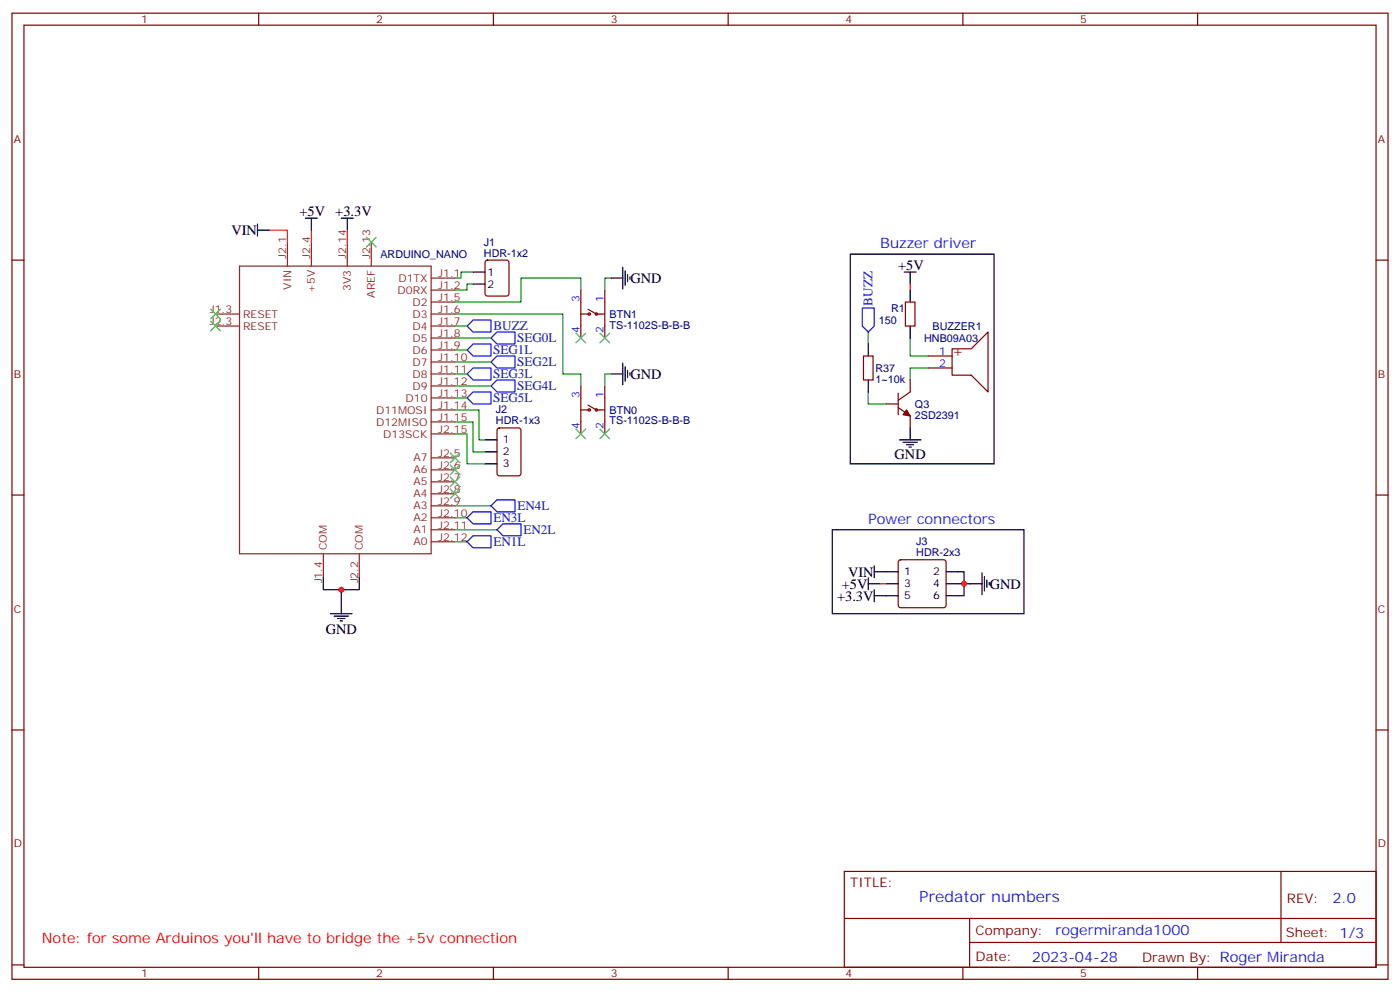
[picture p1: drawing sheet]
<svg xmlns="http://www.w3.org/2000/svg" width="412mm" height="292mm" viewBox="0 0 412 292" stroke-linecap="round" stroke-linejoin="round" font-family="sans-serif">
<g fill="none" stroke="#870000" stroke-width=".35">
<path d="M3.5 3.9h405.4v284.3h-405.4zM7.1 7.4h398.2v277.3h-398.2zM76.2 3.9v3.5M145.3 3.9v3.5M214.5 3.9v3.5M283.6 3.9v3.5M352.8 3.9v3.5M3.5 76.6h3.6M143.1 76.8l.5-.2h5.6l.7 .4v9.4l-.4 .7h-5.9l-.7-.4v-9.4zM405.3 76.6h3.6M171.1 85.4v14.1M171.1 92.4h2.5"/>
<path d="M173.2 91l2.5 1.4h2.5M178.2 85.4v14.1M266.7 88.9h2.8v7.1h-2.8zM171.1 113.6v14.1M173.2 119.2l2.5 1.4h2.5M178.2 113.6v14.1M254.4 104.8h2.8v7h-2.8zM261.1 118.9h3.5M264.6 119.9l3.5 2.5v3.5M264.6 115.7v6.4M268.1 111.8v3.6l-3.5 2.4M273.4 104.8h7.1"/>
<path d="M273.4 108.3h7.1M280.5 102.7h5.6l4.9-5v17.7l-4.9-5h-5.6zM146.6 126.1l.5-.2h5.7l.6 .5 .1 12.9-.5 .7-5.9 .1-.6-.5-.1-13zM171.1 120.6h2.5M3.5 145.7h3.6M405.3 145.7h3.6M264.8 165l.5-.3h12.7l.5 .3 .2 .5v12.7l-.2 .5-.5 .2h-12.7l-.5-.3-.2-.4v-12.7zM3.5 214.8h3.6M405.3 214.8h3.6M248.7 256.5h156.6v28.2h-156.6zM377.3 256.5v20.9M248.7 270.3h156.5"/>
<path d="M285.6 277.4h119.6M285.6 270.3v14.1M3.5 284h3.6M76.2 284.7v3.5M145.3 284.7v3.5M214.5 284.7v3.5M283.6 284.7v3.5M352.8 284.7v3.5M405.3 284h3.6"/>
<circle cx="173.6" cy="92.4" r=".35"/>
<circle cx="175.7" cy="92.4" r=".35"/>
<circle cx="173.6" cy="120.6" r=".35"/>
<circle cx="175.7" cy="120.6" r=".35"/>
</g>
<g fill="none" stroke="#8c2424" stroke-width=".35">
<path d="M70.6 78.3h56.4v84.7h-56.4zM84.7 71.3v7M91.7 71.3v7M102.3 71.3v7M109.4 71.3v7M63.5 92.4h7.1M63.5 96h7.1M127 81.8h7.1M127 85.4h7.1M127 92.4h7.1M127 88.9h7.1M127 96h7.1"/>
<path d="M127 99.5h7.1M127 103h7.1M127 106.5h7.1M127 110.1h7.1M127 113.6h7.1M127 117.1h7.1M127 120.6h7.1M127 124.2h7.1M127 134.8h7.1M127 138.3h7.1M127 127.7h7.1M127 141.8h7.1"/>
<path d="M127 145.3h7.1M127 148.9h7.1M127 152.4h7.1M127 155.9h7.1M127 159.5h7.1M95.2 163v7M105.8 163v7"/>
</g>
<path d="M137.6 96l1.7-1.8h5.3v3.5h-5.3zM144.6 99.5l1.8-1.8h5.3v3.5h-5.3zM254 90.7h3.5v5.3l-1.7 1.7-1.8-1.7zM137.6 110.1l1.7-1.8h5.3v3.5h-5.3zM137.6 117.1l1.7-1.7h5.3v3.5h-5.3zM139.3 101.2h5.3v3.6h-5.3l-1.7-1.8zM144.6 106.5l1.8-1.7h5.3v3.5h-5.3zM144.6 113.6l1.8-1.8h5.3v3.6h-5.3zM137.6 152.4l1.7-1.8h5.3v3.6h-5.3zM137.6 159.5l1.7-1.8h5.3v3.5h-5.3zM144.6 148.9l1.8-1.8h5.3v3.5h-5.3zM146.4 155.9l1.8-1.7h5.3v3.5h-5.3z" fill="none" stroke="#00f" stroke-width=".35"/>
<path d="M79.4 67.7h5.3v3.6M91.7 67.7v3.6M102.3 67.7v3.6M268.1 83.6v1.8M259.3 171.8h1.8" fill="none" stroke="#f00" stroke-width=".35"/>
<g fill="none" stroke="#3c3" stroke-width=".35">
<path d="M107.9 69.8l2.9 2.9M110.8 69.8l-2.9 2.9M62.1 94.5l2.8 2.9M62.1 91l2.8 2.8M64.9 94.5l-2.8 2.9M64.9 91l-2.8 2.8M169.7 98.1l2.8 2.8M172.5 98.1l-2.8 2.8M176.7 98.1l2.9 2.8M179.6 98.1l-2.9 2.8M132.6 133.3l2.9 2.9M132.6 136.9l2.9 2.8"/>
<path d="M135.5 133.3l-2.9 2.9M135.5 136.9l-2.9 2.8M169.7 126.3l2.8 2.8M172.5 126.3l-2.8 2.8M176.7 126.3l2.9 2.8M179.6 126.3l-2.9 2.8M132.6 140.4l2.9 2.8M132.6 143.9l2.9 2.9M135.5 140.4l-2.9 2.8M135.5 143.9l-2.9 2.9"/>
</g>
<g fill="none" stroke="#000" stroke-width=".35">
<path d="M75.8 67.7h3.6M75.8 66v3.5M90 64.2h3.5M91.7 64.2v3.5M100.5 64.2h3.6M102.3 64.2v3.5M183.4 78.7v6.3M184.1 79.7v4.3M250.5 74.8h42.3v61.7h-42.3zM139.3 80.1h3.6M139.3 83.6h3.6M179.9 81.8h3.5"/>
<path d="M184.9 80.8v2.1M185.6 81.5v.7M266.3 80.1h3.6M268.1 80.1v3.5M268.1 85.4v3.5M268.1 96v3.5M179.9 110.1h3.5M183.4 106.9v6.3M184.1 107.9v4.3M184.9 109v2.1M185.6 109.7v.7M255.8 101.2v3.6"/>
<path d="M255.8 111.8v3.6M142.9 129.5h3.5M142.9 136.5h3.5M142.9 133h3.5M264.9 129.5h6.4M266 130.2h4.2M267.1 130.9h2.1M267.8 131.6h.7M268.1 125.9v3.6M245.2 155.9h56.4v24.7h-56.4zM95.2 170v3.6h10.6v-3.6M100.5 173.6v7"/>
<path d="M255.8 170v3.6M255.8 171.8h3.5M257.5 168.3h7.1M257.5 175.3h7.1M257.5 166.5v3.5M257.5 173.6v3.5M261.1 171.8h3.5M278.7 168.3h5.3v3.5h5.3M278.7 171.8h5.3v3.5h-5.3M289.3 168.6v6.4M290 169.7v4.2M290.7 170.7v2.2"/>
<path d="M291.4 171.4v.8M97.4 180.6h6.3M98.4 181.3h4.3M99.5 182h2.1M100.2 182.7h.7"/>
</g>
<g fill="none" stroke="#008700" stroke-width=".35">
<path d="M134.1 92.4h31.7v17.7h5.3v3.5M134.1 96h3.5M134.1 99.5h10.5M139.3 80.1h-3.5v1.7h-1.7M139.3 83.6h-1.7v1.8h-3.5M171.1 85.4v-3.6h-17.6v7.1h-19.4M179.9 81.8h-1.7v3.6M255.8 97.7v3.5M268.1 99.5v5.3h5.3M134.1 103h3.5M134.1 106.5h10.5M134.1 110.1h3.5"/>
<path d="M134.1 113.6h10.5M134.1 117.1h3.5M179.9 110.1h-1.7v3.5M255.8 115.4v3.5h5.3M273.4 108.3h-5.3v3.5M134.1 120.6h7v8.9h1.8M134.1 124.2h5.2v8.8h3.6M134.1 127.7h3.5v8.8h5.3M134.1 159.5h3.5M134.1 155.9h12.3M134.1 152.4h3.5M134.1 148.9h10.5"/>
</g>
<path d="M267.1 120.6l1 1.8-2.1-.3z" fill="#870000" stroke="#870000" stroke-width=".35"/>
<g fill="#c00">
<circle cx="100.5" cy="173.6" r=".88"/>
<circle cx="284" cy="171.8" r=".88"/>
</g>
<text font-size="4.6" fill="#00f" x="270.8" y="265.5">Predator numbers</text>
<g font-size="4.2">
<text x="88.2" y="63.5">+5V</text>
<text x="98.8" y="63.5">+3.3V</text>
<text x="68.1" y="69.2">VIN</text>
<text x="185.7" y="83.3">GND</text>
<text x="264.6" y="79.4">+5V</text>
<text x="185.7" y="111.5">GND</text>
<text x="263.5" y="135.1">GND</text>
<text x="248" y="173.3">+5V</text>
<text x="249.8" y="169.7">VIN</text>
<text x="291.6" y="173.3">GND</text>
<text x="246.6" y="176.8">+3.3V</text>
<text x="96" y="186.7">GND</text>
</g>
<g font-size="4.2" fill="#00f">
<text x="259.3" y="73">Buzzer driver</text>
<text x="255.8" y="154.2">Power connectors</text>
<text x="392.5" y="265.7">2.0</text>
<text x="310.9" y="275.3">rogermiranda1000</text>
<text x="304" y="283.1">2023-04-28</text>
</g>
<text font-size="4.2" fill="#800" x="280.5" y="104.7">+</text>
<text font-size="4.2" fill="#f00" x="12.3" y="277.6">Note: for some Arduinos you'll have to bridge the +5v connection</text>
<g font-size="3.9" fill="#00f">
<text x="257" y="90" transform="rotate(-90 257 90)">BUZZ</text>
<text x="145.4" y="97.2">BUZZ</text>
<text x="152.3" y="100.8">SEG0L</text>
<text x="145.2" y="104.3">SEG1L</text>
<text x="152.3" y="107.8">SEG2L</text>
<text x="145.2" y="111.3">SEG3L</text>
<text x="145.2" y="118.4">SEG5L</text>
<text x="152.3" y="114.9">SEG4L</text>
<text x="145.4" y="153.7">EN3L</text>
<text x="152.4" y="150.1">EN4L</text>
<text x="145.4" y="160.7">EN1L</text>
<text x="154.2" y="157.2">EN2L</text>
</g>
<g font-size="3.9" fill="#800">
<text x="250.5" y="261.1">TITLE:</text>
<text x="379.1" y="265.7">REV:</text>
<text x="287.4" y="275.3">Company:</text>
<text x="378.7" y="275.9">Sheet: 1/3</text>
<text x="287.4" y="282.9">Date:</text>
<text x="336.4" y="283">Drawn By: Roger Miranda</text>
</g>
<g font-size="3.2" fill="#800">
<text x="41.6" y="6.9">1</text>
<text x="110.8" y="6.9">2</text>
<text x="179.9" y="6.9">3</text>
<text x="249.1" y="6.9">4</text>
<text x="318.2" y="6.9">5</text>
<text x="4.1" y="42">A</text>
<text x="405.9" y="42">A</text>
<text x="4.1" y="111.1">B</text>
<text x="405.9" y="111.1">B</text>
<text x="4.1" y="180.3">C</text>
<text x="405.9" y="180.3">C</text>
<text x="4.1" y="249.4">D</text>
<text x="405.9" y="249.4">D</text>
<text x="41.6" y="287.7">1</text>
<text x="110.8" y="287.7">2</text>
<text x="179.9" y="287.7">3</text>
<text x="249.1" y="287.7">4</text>
<text x="318.2" y="287.7">5</text>
</g>
<g font-size="3.2" fill="#8d2323">
<text x="84.3" y="76.2" transform="rotate(-90 84.3 76.2)">J2.1</text>
<text x="91.4" y="76.2" transform="rotate(-90 91.4 76.2)">J2.4</text>
<text x="102" y="76.2" transform="rotate(-90 102 76.2)">J2.14</text>
<text x="109" y="76.2" transform="rotate(-90 109 76.2)">J2.13</text>
<text x="117.4" y="82.9">D1TX</text>
<text x="129.1" y="81.5">J1.1</text>
<text x="85.7" y="85.3" transform="rotate(-90 85.7 85.3)">VIN</text>
<text x="92.8" y="86.2" transform="rotate(-90 92.8 86.2)">+5V</text>
<text x="103.4" y="85.6" transform="rotate(-90 103.4 85.6)">3V3</text>
<text x="110.4" y="87.6" transform="rotate(-90 110.4 87.6)">AREF</text>
<text x="117.1" y="86.4">D0RX</text>
<text x="121.5" y="90">D2</text>
<text x="129.1" y="85">J1.2</text>
<text x="129.1" y="88.5">J1.5</text>
<text x="61.8" y="92.1">J1.3</text>
<text x="61.8" y="95.6">J2.3</text>
<text x="71.6" y="93.5">RESET</text>
<text x="121.5" y="93.5">D3</text>
<text x="129.1" y="92.1">J1.6</text>
<text x="129.1" y="95.6">J1.7</text>
<text x="71.6" y="97">RESET</text>
<text x="121.5" y="97">D4</text>
<text x="121.5" y="100.5">D5</text>
<text x="129.1" y="99.1">J1.8</text>
<text x="121.5" y="104.1">D6</text>
<text x="121.5" y="107.6">D7</text>
<text x="129.1" y="102.7">J1.9</text>
<text x="129.1" y="106.2">J1.10</text>
<text x="121.5" y="111.1">D8</text>
<text x="129.1" y="109.7">J1.11</text>
<text x="129.1" y="113.2">J1.12</text>
<text x="119.5" y="118.2">D10</text>
<text x="121.5" y="114.7">D9</text>
<text x="129.1" y="116.8">J1.13</text>
<text x="110.8" y="121.7">D11MOSI</text>
<text x="110.8" y="125.2">D12MISO</text>
<text x="129.1" y="120.3">J1.14</text>
<text x="129.1" y="123.8">J1.15</text>
<text x="112.9" y="128.8">D13SCK</text>
<text x="129.1" y="127.4">J2.15</text>
<text x="121.8" y="135.8">A7</text>
<text x="129.1" y="134.4">J2.5</text>
<text x="129.1" y="137.9">J2.6</text>
<text x="121.8" y="139.3">A6</text>
<text x="121.8" y="142.9">A5</text>
<text x="129.1" y="141.5">J2.7</text>
<text x="121.8" y="146.4">A4</text>
<text x="121.8" y="149.9">A3</text>
<text x="129.1" y="145">J2.8</text>
<text x="129.1" y="148.5">J2.9</text>
<text x="121.8" y="153.5">A2</text>
<text x="129.1" y="152">J2.10</text>
<text x="129.1" y="155.6">J2.11</text>
<text x="96.3" y="161.9" transform="rotate(-90 96.3 161.9)">COM</text>
<text x="106.9" y="161.9" transform="rotate(-90 106.9 161.9)">COM</text>
<text x="121.8" y="157">A1</text>
<text x="121.8" y="160.5">A0</text>
<text x="129.1" y="159.1">J2.12</text>
<text x="94.9" y="171.7" transform="rotate(-90 94.9 171.7)">J1.4</text>
<text x="105.5" y="171.7" transform="rotate(-90 105.5 171.7)">J2.2</text>
</g>
<g font-size="3.2" fill="#000080">
<text x="112.1" y="75.9">ARDUINO_NANO</text>
<text x="142.6" y="75.5">HDR-1x2</text>
<text x="142.6" y="72.3">J1</text>
<text x="179.6" y="93.6">BTN1</text>
<text x="258.8" y="95.3">150</text>
<text x="262.5" y="91.8">R1</text>
<text x="179.6" y="96.7">TS-1102S-B-B-B</text>
<text x="272.2" y="100.6">HNB09A03</text>
<text x="274.7" y="97.1">BUZZER1</text>
<text x="257.9" y="112.6">1~10k</text>
<text x="257.9" y="109.4">R37</text>
<text x="146.1" y="124.9">HDR-1x3</text>
<text x="146.1" y="121.7">J2</text>
<text x="179.6" y="124.9">TS-1102S-B-B-B</text>
<text x="179.6" y="121.9">BTN0</text>
<text x="269.5" y="123.2">2SD2391</text>
<text x="269.5" y="120">Q3</text>
<text x="269.9" y="160.5">J3</text>
<text x="269.9" y="163.7">HDR-2x3</text>
</g>
<g font-size="3.2">
<text x="143.6" y="81.1">1</text>
<text x="143.6" y="84.7">2</text>
<text x="148.2" y="130.5">1</text>
<text x="148.2" y="137.6">3</text>
<text x="148.2" y="134.1">2</text>
<text x="266.3" y="169.3">1</text>
<text x="266.3" y="172.9">3</text>
<text x="274.9" y="169.3">2</text>
<text x="274.9" y="172.9">4</text>
<text x="266.3" y="176.4">5</text>
<text x="274.9" y="176.4">6</text>
</g>
<g font-size="3.2" fill="#00f">
<text x="170.7" y="88.9" transform="rotate(-90 170.7 88.9)">3</text>
<text x="177.8" y="88.9" transform="rotate(-90 177.8 88.9)">1</text>
<text x="170.7" y="98" transform="rotate(-90 170.7 98)">4</text>
<text x="177.8" y="98" transform="rotate(-90 177.8 98)">2</text>
<text x="276.7" y="104.4">1</text>
<text x="276.7" y="107.9">2</text>
<text x="170.7" y="117.1" transform="rotate(-90 170.7 117.1)">3</text>
<text x="177.8" y="117.1" transform="rotate(-90 177.8 117.1)">1</text>
<text x="170.7" y="126.2" transform="rotate(-90 170.7 126.2)">4</text>
<text x="177.8" y="126.2" transform="rotate(-90 177.8 126.2)">2</text>
</g>
</svg>
